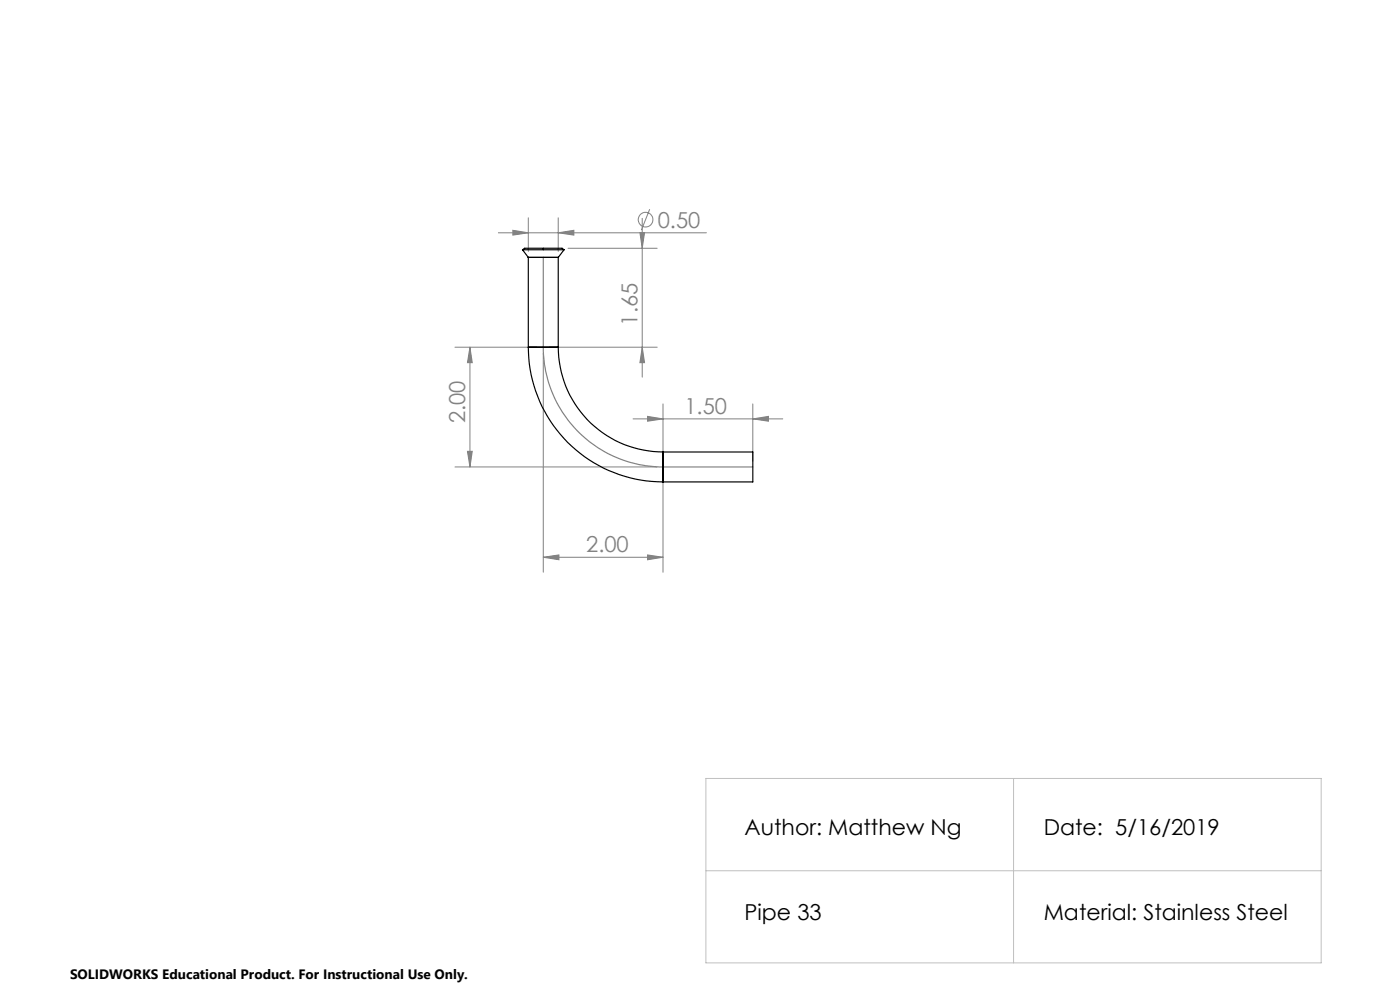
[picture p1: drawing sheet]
<svg xmlns="http://www.w3.org/2000/svg" width="297mm" height="210mm" viewBox="0 0 297 210" stroke-linecap="round" stroke-linejoin="round" font-family="sans-serif">
<g fill="none" stroke="#808080" stroke-width=".21">
<path d="M105.7 49.4h44.2M108.8 48.9l3.3 .5-3.3 .5zM112.1 46.2v7.1M118.4 49.4l3.3-.5v1zM118.4 46.2v7.1M120.5 52.7h18.9M135.7 49.3h1l-.5 3.4zM136.2 46.3v33.7M137.8 44.4l-1.7 4.4M96.5 73.7h17.5M99.7 73.7l.5 3.2h-1zM99.7 73.7v25.4"/>
<path d="M115.3 74.9v46.5M116.5 73.7h22.9M136.2 73.7l.5 3.2h-1zM96.5 99.1h42.9M99.2 95.7h1l-.5 3.4zM134.3 88.9h31.8M137.4 88.3l3.3 .6-3.3 .5zM140.7 85.7v12.1M159.7 88.9l3.3-.6v1.1zM159.7 85.7v12.1M115.3 118.2l3.3-.5v1zM115.3 118.2h25.4"/>
<path d="M137.4 117.7l3.3 .5-3.3 .5zM140.7 100.3v21.1"/>
<circle cx="137" cy="46.6" r="1.55"/>
</g>
<path d="M115.3 54.6v19.1a25.4 25.4 0 0 0 25.4 25.4h19" fill="none" stroke="#808080" stroke-width=".25"/>
<path d="M149.8 165.1h130.5v39.1h-130.5zM215 165.1v39.1M149.8 184.7h130.5" fill="none" stroke="#c0c0c0" stroke-width=".21"/>
<g fill="#808080">
<path d="M137.4 88.3l3.3 .6-3.3 .5zM159.7 88.9l3.3-.6v1.1zM115.3 118.2l3.3-.5v1zM137.4 117.7l3.3 .5-3.3 .5zM108.8 48.9l3.3 .5-3.3 .5zM118.4 49.4l3.3-.5v1z"/>
<path d="M99.2 95.7h1l-.5 3.4zM99.7 73.7l.5 3.2h-1z"/>
<path d="M135.7 49.3h1l-.5 3.4zM136.2 73.7l.5 3.2h-1z"/>
</g>
<path d="M110.8 53h8.9M110.8 53l.5-.3h6.7a1.93 1.93 0 0 1 1.7 .3M110.8 53l1.3 1.6M112.1 54.6h6.3M112.1 54.6v19.1M118.4 54.6v19.1M119.7 53l-1.3 1.6M112.1 73.7a28.5 28.5 0 0 0 28.6 28.5M112.1 73.7h6.3M118.4 73.7a22.2 22.2 0 0 0 22.3 22.2M140.7 95.9v6.3M140.7 95.9h19v6.3h-19" fill="none" stroke="#000" stroke-width=".25"/>
<g font-size="4.7" fill="#808080">
<text x="139.5" y="48.3">0.50</text>
<text x="135.2" y="69" transform="rotate(-90 135.2 69)">1.65</text>
<text x="98.7" y="89.8" transform="rotate(-90 98.7 89.8)">2.00</text>
<text x="145.2" y="87.8">1.50</text>
<text x="124.4" y="117.2">2.00</text>
</g>
<g font-size="4.7">
<text x="157.9" y="177.1">Author: Matthew Ng</text>
<text x="221.4" y="177.1">Date: 5/16/2019</text>
<text x="157.9" y="195.2">Pipe 33</text>
<text x="221.4" y="195.2">Material: Stainless Steel</text>
</g>
<text font-size="2.9" x="14.9" y="207.6">SOLIDWORKS Educational Product. For Instructional Use Only.</text>
</svg>
